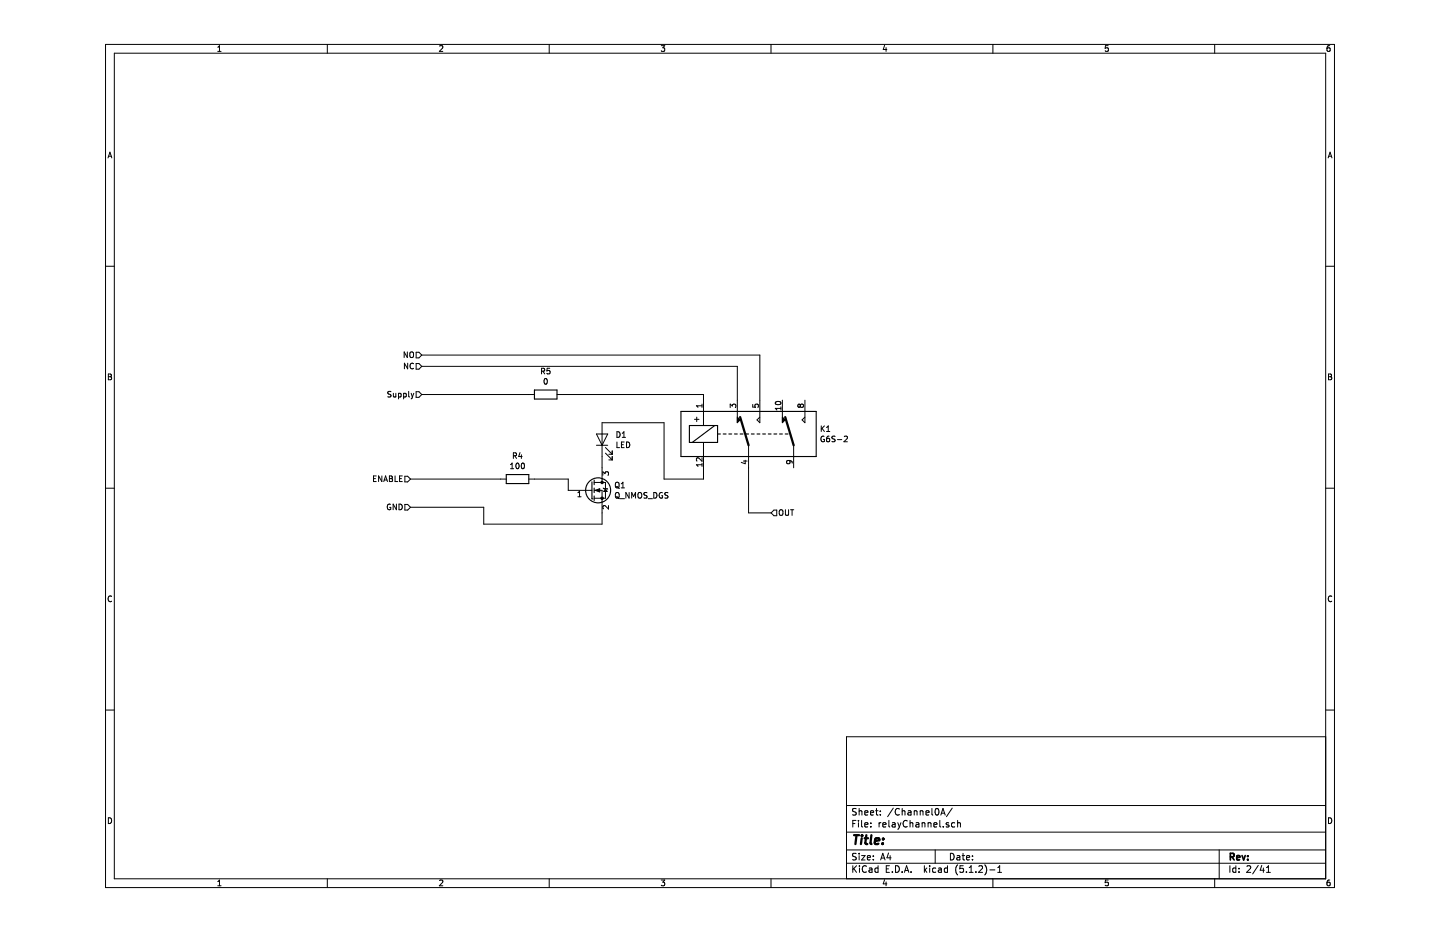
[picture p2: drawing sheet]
EESchema Schematic File Version 4
LIBS:relayBoard-cache
EELAYER 29 0
EELAYER END
$Descr A4 11693 8268
encoding utf-8
Sheet 23 41
Title ""
Date ""
Rev ""
Comp ""
Comment1 ""
Comment2 ""
Comment3 ""
Comment4 ""
$EndDescr
$Comp
L Device:Q_NMOS_GSD Q?
U 1 1
P 4700 4350
AR Path="/5CDA00EB/5CDB6FDA" Ref="Q?"  Part="1" 
AR Path="/5CDBA1F6/5CDB6FDA" Ref="Q1"  Part="1" 
AR Path="/5CDE1D0C/5CDB6FDA" Ref="Q?"  Part="1" 
AR Path="/5CDE1D8D/5CDB6FDA" Ref="Q?"  Part="1" 
AR Path="/5CDE1DAF/5CDB6FDA" Ref="Q?"  Part="1" 
AR Path="/5CDE23A1/5CDB6FDA" Ref="Q2"  Part="1" 
AR Path="/5CDE24B7/5CDB6FDA" Ref="Q3"  Part="1" 
AR Path="/5CDE2615/5CDB6FDA" Ref="Q4"  Part="1" 
AR Path="/5CDE27DF/5CDB6FDA" Ref="Q5"  Part="1" 
AR Path="/5CDE292B/5CDB6FDA" Ref="Q6"  Part="1" 
AR Path="/5CDE2A5F/5CDB6FDA" Ref="Q7"  Part="1" 
AR Path="/5CDE6089/5CDB6FDA" Ref="Q8"  Part="1" 
AR Path="/5CDE61E7/5CDB6FDA" Ref="Q9"  Part="1" 
AR Path="/5CDE62AF/5CDB6FDA" Ref="Q10"  Part="1" 
AR Path="/5CDE93BC/5CDB6FDA" Ref="Q?"  Part="1" 
AR Path="/5CDE93C3/5CDB6FDA" Ref="Q?"  Part="1" 
AR Path="/5CDE93CA/5CDB6FDA" Ref="Q?"  Part="1" 
AR Path="/5CDE93D1/5CDB6FDA" Ref="Q?"  Part="1" 
AR Path="/5CDE93D8/5CDB6FDA" Ref="Q?"  Part="1" 
AR Path="/5CDE93DF/5CDB6FDA" Ref="Q?"  Part="1" 
AR Path="/5CDE93E6/5CDB6FDA" Ref="Q?"  Part="1" 
AR Path="/5CDE93ED/5CDB6FDA" Ref="Q?"  Part="1" 
AR Path="/5CDE93F4/5CDB6FDA" Ref="Q?"  Part="1" 
AR Path="/5CDE93FB/5CDB6FDA" Ref="Q?"  Part="1" 
AR Path="/5CE05935/5CDB6FDA" Ref="Q11"  Part="1" 
AR Path="/5CE0593C/5CDB6FDA" Ref="Q12"  Part="1" 
AR Path="/5CE05943/5CDB6FDA" Ref="Q13"  Part="1" 
AR Path="/5CE0594A/5CDB6FDA" Ref="Q14"  Part="1" 
AR Path="/5CE05951/5CDB6FDA" Ref="Q15"  Part="1" 
AR Path="/5CE05958/5CDB6FDA" Ref="Q16"  Part="1" 
AR Path="/5CE0595F/5CDB6FDA" Ref="Q17"  Part="1" 
AR Path="/5CE0596C/5CDB6FDA" Ref="Q18"  Part="1" 
AR Path="/5CE05973/5CDB6FDA" Ref="Q19"  Part="1" 
AR Path="/5CE0597A/5CDB6FDA" Ref="Q20"  Part="1" 
AR Path="/5D253376/5CDB6FDA" Ref="Q21"  Part="1" 
AR Path="/5D25337D/5CDB6FDA" Ref="Q22"  Part="1" 
AR Path="/5D253384/5CDB6FDA" Ref="Q23"  Part="1" 
AR Path="/5D25338B/5CDB6FDA" Ref="Q24"  Part="1" 
AR Path="/5D253392/5CDB6FDA" Ref="Q25"  Part="1" 
AR Path="/5D253399/5CDB6FDA" Ref="Q26"  Part="1" 
AR Path="/5D2533A0/5CDB6FDA" Ref="Q27"  Part="1" 
AR Path="/5D2533AD/5CDB6FDA" Ref="Q28"  Part="1" 
AR Path="/5D2533B4/5CDB6FDA" Ref="Q29"  Part="1" 
AR Path="/5D2533BB/5CDB6FDA" Ref="Q30"  Part="1" 
AR Path="/5D25342A/5CDB6FDA" Ref="Q31"  Part="1" 
AR Path="/5D253431/5CDB6FDA" Ref="Q32"  Part="1" 
AR Path="/5D253438/5CDB6FDA" Ref="Q33"  Part="1" 
AR Path="/5D25343F/5CDB6FDA" Ref="Q34"  Part="1" 
AR Path="/5D253446/5CDB6FDA" Ref="Q35"  Part="1" 
AR Path="/5D25344D/5CDB6FDA" Ref="Q36"  Part="1" 
AR Path="/5D253454/5CDB6FDA" Ref="Q37"  Part="1" 
AR Path="/5D253461/5CDB6FDA" Ref="Q38"  Part="1" 
AR Path="/5D253468/5CDB6FDA" Ref="Q39"  Part="1" 
AR Path="/5D25346F/5CDB6FDA" Ref="Q40"  Part="1" 
AR Path="/5D372175/5CDB6FDA" Ref="Q?"  Part="1" 
AR Path="/5D3B661F/5CDB6FDA" Ref="Q?"  Part="1" 
AR Path="/5D3B6627/5CDB6FDA" Ref="Q?"  Part="1" 
AR Path="/5D3FA0BB/5CDB6FDA" Ref="Q?"  Part="1" 
AR Path="/5D3FA0C3/5CDB6FDA" Ref="Q?"  Part="1" 
AR Path="/5D43DD17/5CDB6FDA" Ref="Q?"  Part="1" 
AR Path="/5D43DD1F/5CDB6FDA" Ref="Q?"  Part="1" 
AR Path="/5D481869/5CDB6FDA" Ref="Q?"  Part="1" 
AR Path="/5D481871/5CDB6FDA" Ref="Q?"  Part="1" 
F 0 "Q32" H 4906 4396 50  0000 L CNN
F 1 "Q_NMOS_DGS" H 4906 4305 50  0000 L CNN
F 2 "Package_TO_SOT_SMD:SOT-23" H 4900 4450 50  0001 C CNN
F 3 "~" H 4700 4350 50  0001 C CNN
	1    4700 4350
	1    0    0    -1  
$EndComp
$Comp
L Device:R R?
U 1 1
P 4300 3500
AR Path="/5CDA00EB/5CDB82D6" Ref="R?"  Part="1" 
AR Path="/5CDBA1F6/5CDB82D6" Ref="R5"  Part="1" 
AR Path="/5CDE1D0C/5CDB82D6" Ref="R?"  Part="1" 
AR Path="/5CDE1D8D/5CDB82D6" Ref="R?"  Part="1" 
AR Path="/5CDE1DAF/5CDB82D6" Ref="R?"  Part="1" 
AR Path="/5CDE23A1/5CDB82D6" Ref="R7"  Part="1" 
AR Path="/5CDE24B7/5CDB82D6" Ref="R9"  Part="1" 
AR Path="/5CDE2615/5CDB82D6" Ref="R11"  Part="1" 
AR Path="/5CDE27DF/5CDB82D6" Ref="R13"  Part="1" 
AR Path="/5CDE292B/5CDB82D6" Ref="R15"  Part="1" 
AR Path="/5CDE2A5F/5CDB82D6" Ref="R17"  Part="1" 
AR Path="/5CDE6089/5CDB82D6" Ref="R19"  Part="1" 
AR Path="/5CDE61E7/5CDB82D6" Ref="R21"  Part="1" 
AR Path="/5CDE62AF/5CDB82D6" Ref="R23"  Part="1" 
AR Path="/5CDE93BC/5CDB82D6" Ref="R?"  Part="1" 
AR Path="/5CDE93C3/5CDB82D6" Ref="R?"  Part="1" 
AR Path="/5CDE93CA/5CDB82D6" Ref="R?"  Part="1" 
AR Path="/5CDE93D1/5CDB82D6" Ref="R?"  Part="1" 
AR Path="/5CDE93D8/5CDB82D6" Ref="R?"  Part="1" 
AR Path="/5CDE93DF/5CDB82D6" Ref="R?"  Part="1" 
AR Path="/5CDE93E6/5CDB82D6" Ref="R?"  Part="1" 
AR Path="/5CDE93ED/5CDB82D6" Ref="R?"  Part="1" 
AR Path="/5CDE93F4/5CDB82D6" Ref="R?"  Part="1" 
AR Path="/5CDE93FB/5CDB82D6" Ref="R?"  Part="1" 
AR Path="/5CE05935/5CDB82D6" Ref="R25"  Part="1" 
AR Path="/5CE0593C/5CDB82D6" Ref="R27"  Part="1" 
AR Path="/5CE05943/5CDB82D6" Ref="R29"  Part="1" 
AR Path="/5CE0594A/5CDB82D6" Ref="R31"  Part="1" 
AR Path="/5CE05951/5CDB82D6" Ref="R33"  Part="1" 
AR Path="/5CE05958/5CDB82D6" Ref="R35"  Part="1" 
AR Path="/5CE0595F/5CDB82D6" Ref="R37"  Part="1" 
AR Path="/5CE0596C/5CDB82D6" Ref="R39"  Part="1" 
AR Path="/5CE05973/5CDB82D6" Ref="R41"  Part="1" 
AR Path="/5CE0597A/5CDB82D6" Ref="R43"  Part="1" 
AR Path="/5D253376/5CDB82D6" Ref="R45"  Part="1" 
AR Path="/5D25337D/5CDB82D6" Ref="R47"  Part="1" 
AR Path="/5D253384/5CDB82D6" Ref="R49"  Part="1" 
AR Path="/5D25338B/5CDB82D6" Ref="R51"  Part="1" 
AR Path="/5D253392/5CDB82D6" Ref="R53"  Part="1" 
AR Path="/5D253399/5CDB82D6" Ref="R55"  Part="1" 
AR Path="/5D2533A0/5CDB82D6" Ref="R57"  Part="1" 
AR Path="/5D2533AD/5CDB82D6" Ref="R59"  Part="1" 
AR Path="/5D2533B4/5CDB82D6" Ref="R61"  Part="1" 
AR Path="/5D2533BB/5CDB82D6" Ref="R63"  Part="1" 
AR Path="/5D25342A/5CDB82D6" Ref="R65"  Part="1" 
AR Path="/5D253431/5CDB82D6" Ref="R67"  Part="1" 
AR Path="/5D253438/5CDB82D6" Ref="R69"  Part="1" 
AR Path="/5D25343F/5CDB82D6" Ref="R71"  Part="1" 
AR Path="/5D253446/5CDB82D6" Ref="R73"  Part="1" 
AR Path="/5D25344D/5CDB82D6" Ref="R75"  Part="1" 
AR Path="/5D253454/5CDB82D6" Ref="R77"  Part="1" 
AR Path="/5D253461/5CDB82D6" Ref="R79"  Part="1" 
AR Path="/5D253468/5CDB82D6" Ref="R81"  Part="1" 
AR Path="/5D25346F/5CDB82D6" Ref="R83"  Part="1" 
AR Path="/5D372175/5CDB82D6" Ref="R?"  Part="1" 
AR Path="/5D3B661F/5CDB82D6" Ref="R?"  Part="1" 
AR Path="/5D3B6627/5CDB82D6" Ref="R?"  Part="1" 
AR Path="/5D3FA0BB/5CDB82D6" Ref="R?"  Part="1" 
AR Path="/5D3FA0C3/5CDB82D6" Ref="R?"  Part="1" 
AR Path="/5D43DD17/5CDB82D6" Ref="R?"  Part="1" 
AR Path="/5D43DD1F/5CDB82D6" Ref="R?"  Part="1" 
AR Path="/5D481869/5CDB82D6" Ref="R?"  Part="1" 
AR Path="/5D481871/5CDB82D6" Ref="R?"  Part="1" 
F 0 "R67" V 4093 3500 50  0000 C CNN
F 1 "0" V 4184 3500 50  0000 C CNN
F 2 "Resistor_SMD:R_0603_1608Metric" V 4230 3500 50  0001 C CNN
F 3 "~" H 4300 3500 50  0001 C CNN
	1    4300 3500
	0    1    1    0   
$EndComp
Text HLabel 3200 3500 0    50   Input ~ 0
Supply
Text HLabel 3200 3150 0    50   Input ~ 0
NO
Text HLabel 6300 4550 2    50   Input ~ 0
OUT
Text HLabel 3100 4500 0    50   Input ~ 0
GND
Text HLabel 3100 4250 0    50   Input ~ 0
ENABLE
$Comp
L Device:R R?
U 1 1
P 4050 4250
AR Path="/5CDA00EB/5CDB9938" Ref="R?"  Part="1" 
AR Path="/5CDBA1F6/5CDB9938" Ref="R4"  Part="1" 
AR Path="/5CDE1D0C/5CDB9938" Ref="R?"  Part="1" 
AR Path="/5CDE1D8D/5CDB9938" Ref="R?"  Part="1" 
AR Path="/5CDE1DAF/5CDB9938" Ref="R?"  Part="1" 
AR Path="/5CDE23A1/5CDB9938" Ref="R6"  Part="1" 
AR Path="/5CDE24B7/5CDB9938" Ref="R8"  Part="1" 
AR Path="/5CDE2615/5CDB9938" Ref="R10"  Part="1" 
AR Path="/5CDE27DF/5CDB9938" Ref="R12"  Part="1" 
AR Path="/5CDE292B/5CDB9938" Ref="R14"  Part="1" 
AR Path="/5CDE2A5F/5CDB9938" Ref="R16"  Part="1" 
AR Path="/5CDE6089/5CDB9938" Ref="R18"  Part="1" 
AR Path="/5CDE61E7/5CDB9938" Ref="R20"  Part="1" 
AR Path="/5CDE62AF/5CDB9938" Ref="R22"  Part="1" 
AR Path="/5CDE93BC/5CDB9938" Ref="R?"  Part="1" 
AR Path="/5CDE93C3/5CDB9938" Ref="R?"  Part="1" 
AR Path="/5CDE93CA/5CDB9938" Ref="R?"  Part="1" 
AR Path="/5CDE93D1/5CDB9938" Ref="R?"  Part="1" 
AR Path="/5CDE93D8/5CDB9938" Ref="R?"  Part="1" 
AR Path="/5CDE93DF/5CDB9938" Ref="R?"  Part="1" 
AR Path="/5CDE93E6/5CDB9938" Ref="R?"  Part="1" 
AR Path="/5CDE93ED/5CDB9938" Ref="R?"  Part="1" 
AR Path="/5CDE93F4/5CDB9938" Ref="R?"  Part="1" 
AR Path="/5CDE93FB/5CDB9938" Ref="R?"  Part="1" 
AR Path="/5CE05935/5CDB9938" Ref="R24"  Part="1" 
AR Path="/5CE0593C/5CDB9938" Ref="R26"  Part="1" 
AR Path="/5CE05943/5CDB9938" Ref="R28"  Part="1" 
AR Path="/5CE0594A/5CDB9938" Ref="R30"  Part="1" 
AR Path="/5CE05951/5CDB9938" Ref="R32"  Part="1" 
AR Path="/5CE05958/5CDB9938" Ref="R34"  Part="1" 
AR Path="/5CE0595F/5CDB9938" Ref="R36"  Part="1" 
AR Path="/5CE0596C/5CDB9938" Ref="R38"  Part="1" 
AR Path="/5CE05973/5CDB9938" Ref="R40"  Part="1" 
AR Path="/5CE0597A/5CDB9938" Ref="R42"  Part="1" 
AR Path="/5D253376/5CDB9938" Ref="R44"  Part="1" 
AR Path="/5D25337D/5CDB9938" Ref="R46"  Part="1" 
AR Path="/5D253384/5CDB9938" Ref="R48"  Part="1" 
AR Path="/5D25338B/5CDB9938" Ref="R50"  Part="1" 
AR Path="/5D253392/5CDB9938" Ref="R52"  Part="1" 
AR Path="/5D253399/5CDB9938" Ref="R54"  Part="1" 
AR Path="/5D2533A0/5CDB9938" Ref="R56"  Part="1" 
AR Path="/5D2533AD/5CDB9938" Ref="R58"  Part="1" 
AR Path="/5D2533B4/5CDB9938" Ref="R60"  Part="1" 
AR Path="/5D2533BB/5CDB9938" Ref="R62"  Part="1" 
AR Path="/5D25342A/5CDB9938" Ref="R64"  Part="1" 
AR Path="/5D253431/5CDB9938" Ref="R66"  Part="1" 
AR Path="/5D253438/5CDB9938" Ref="R68"  Part="1" 
AR Path="/5D25343F/5CDB9938" Ref="R70"  Part="1" 
AR Path="/5D253446/5CDB9938" Ref="R72"  Part="1" 
AR Path="/5D25344D/5CDB9938" Ref="R74"  Part="1" 
AR Path="/5D253454/5CDB9938" Ref="R76"  Part="1" 
AR Path="/5D253461/5CDB9938" Ref="R78"  Part="1" 
AR Path="/5D253468/5CDB9938" Ref="R80"  Part="1" 
AR Path="/5D25346F/5CDB9938" Ref="R82"  Part="1" 
AR Path="/5D372175/5CDB9938" Ref="R?"  Part="1" 
AR Path="/5D3B661F/5CDB9938" Ref="R?"  Part="1" 
AR Path="/5D3B6627/5CDB9938" Ref="R?"  Part="1" 
AR Path="/5D3FA0BB/5CDB9938" Ref="R?"  Part="1" 
AR Path="/5D3FA0C3/5CDB9938" Ref="R?"  Part="1" 
AR Path="/5D43DD17/5CDB9938" Ref="R?"  Part="1" 
AR Path="/5D43DD1F/5CDB9938" Ref="R?"  Part="1" 
AR Path="/5D481869/5CDB9938" Ref="R?"  Part="1" 
AR Path="/5D481871/5CDB9938" Ref="R?"  Part="1" 
F 0 "R66" V 3843 4250 50  0000 C CNN
F 1 "100" V 3934 4250 50  0000 C CNN
F 2 "Resistor_SMD:R_0603_1608Metric" V 3980 4250 50  0001 C CNN
F 3 "~" H 4050 4250 50  0001 C CNN
	1    4050 4250
	0    1    1    0   
$EndComp
Wire Wire Line
	3100 4250 3900 4250
Wire Wire Line
	3200 3500 4150 3500
$Comp
L Device:LED D11
U 1 1
P 4800 3900
AR Path="/5CE05935/5CDF8FE2" Ref="D11"  Part="1" 
AR Path="/5CE05943/5CDF8FE2" Ref="D13"  Part="1" 
AR Path="/5CE0597A/5CDF8FE2" Ref="D20"  Part="1" 
AR Path="/5CE0596C/5CDF8FE2" Ref="D18"  Part="1" 
AR Path="/5CDBA1F6/5CDF8FE2" Ref="D1"  Part="1" 
AR Path="/5CDE23A1/5CDF8FE2" Ref="D2"  Part="1" 
AR Path="/5CDE24B7/5CDF8FE2" Ref="D3"  Part="1" 
AR Path="/5CDE2615/5CDF8FE2" Ref="D4"  Part="1" 
AR Path="/5CDE27DF/5CDF8FE2" Ref="D5"  Part="1" 
AR Path="/5CDE292B/5CDF8FE2" Ref="D6"  Part="1" 
AR Path="/5CDE2A5F/5CDF8FE2" Ref="D7"  Part="1" 
AR Path="/5CDE6089/5CDF8FE2" Ref="D8"  Part="1" 
AR Path="/5CDE61E7/5CDF8FE2" Ref="D9"  Part="1" 
AR Path="/5CDE62AF/5CDF8FE2" Ref="D10"  Part="1" 
AR Path="/5CE0593C/5CDF8FE2" Ref="D12"  Part="1" 
AR Path="/5CE0594A/5CDF8FE2" Ref="D14"  Part="1" 
AR Path="/5CE05951/5CDF8FE2" Ref="D15"  Part="1" 
AR Path="/5CE05958/5CDF8FE2" Ref="D16"  Part="1" 
AR Path="/5CE0595F/5CDF8FE2" Ref="D17"  Part="1" 
AR Path="/5CE05973/5CDF8FE2" Ref="D19"  Part="1" 
AR Path="/5D253376/5CDF8FE2" Ref="D21"  Part="1" 
AR Path="/5D25337D/5CDF8FE2" Ref="D22"  Part="1" 
AR Path="/5D253384/5CDF8FE2" Ref="D23"  Part="1" 
AR Path="/5D25338B/5CDF8FE2" Ref="D24"  Part="1" 
AR Path="/5D253392/5CDF8FE2" Ref="D25"  Part="1" 
AR Path="/5D253399/5CDF8FE2" Ref="D26"  Part="1" 
AR Path="/5D2533A0/5CDF8FE2" Ref="D27"  Part="1" 
AR Path="/5D2533AD/5CDF8FE2" Ref="D28"  Part="1" 
AR Path="/5D2533B4/5CDF8FE2" Ref="D29"  Part="1" 
AR Path="/5D2533BB/5CDF8FE2" Ref="D30"  Part="1" 
AR Path="/5D25342A/5CDF8FE2" Ref="D31"  Part="1" 
AR Path="/5D253431/5CDF8FE2" Ref="D32"  Part="1" 
AR Path="/5D253438/5CDF8FE2" Ref="D33"  Part="1" 
AR Path="/5D25343F/5CDF8FE2" Ref="D34"  Part="1" 
AR Path="/5D253446/5CDF8FE2" Ref="D35"  Part="1" 
AR Path="/5D25344D/5CDF8FE2" Ref="D36"  Part="1" 
AR Path="/5D253454/5CDF8FE2" Ref="D37"  Part="1" 
AR Path="/5D253461/5CDF8FE2" Ref="D38"  Part="1" 
AR Path="/5D253468/5CDF8FE2" Ref="D39"  Part="1" 
AR Path="/5D25346F/5CDF8FE2" Ref="D40"  Part="1" 
AR Path="/5D372175/5CDF8FE2" Ref="D?"  Part="1" 
AR Path="/5D3B661F/5CDF8FE2" Ref="D?"  Part="1" 
AR Path="/5D3B6627/5CDF8FE2" Ref="D?"  Part="1" 
AR Path="/5D3FA0BB/5CDF8FE2" Ref="D?"  Part="1" 
AR Path="/5D3FA0C3/5CDF8FE2" Ref="D?"  Part="1" 
AR Path="/5D43DD17/5CDF8FE2" Ref="D?"  Part="1" 
AR Path="/5D43DD1F/5CDF8FE2" Ref="D?"  Part="1" 
AR Path="/5D481869/5CDF8FE2" Ref="D?"  Part="1" 
AR Path="/5D481871/5CDF8FE2" Ref="D?"  Part="1" 
F 0 "D32" V 4839 3783 50  0000 R CNN
F 1 "LED" V 4748 3783 50  0000 R CNN
F 2 "Resistor_SMD:R_0805_2012Metric" H 4800 3900 50  0001 C CNN
F 3 "~" H 4800 3900 50  0001 C CNN
	1    4800 3900
	0    -1   -1   0   
$EndComp
Wire Wire Line
	4500 4250 4500 4350
Wire Wire Line
	4200 4250 4500 4250
Wire Wire Line
	4800 4050 4800 4150
Wire Wire Line
	3100 4500 3750 4500
Wire Wire Line
	3750 4500 3750 4650
Wire Wire Line
	3750 4650 4800 4650
Wire Wire Line
	4800 4650 4800 4550
$Comp
L Relay:G6S-2 K11
U 1 1
P 6100 3850
AR Path="/5CE05935/5CDFE5C3" Ref="K11"  Part="1" 
AR Path="/5CE05943/5CDFE5C3" Ref="K13"  Part="1" 
AR Path="/5CE0597A/5CDFE5C3" Ref="K20"  Part="1" 
AR Path="/5CE0596C/5CDFE5C3" Ref="K18"  Part="1" 
AR Path="/5CDBA1F6/5CDFE5C3" Ref="K1"  Part="1" 
AR Path="/5CDE23A1/5CDFE5C3" Ref="K2"  Part="1" 
AR Path="/5CDE24B7/5CDFE5C3" Ref="K3"  Part="1" 
AR Path="/5CDE2615/5CDFE5C3" Ref="K4"  Part="1" 
AR Path="/5CDE27DF/5CDFE5C3" Ref="K5"  Part="1" 
AR Path="/5CDE292B/5CDFE5C3" Ref="K6"  Part="1" 
AR Path="/5CDE2A5F/5CDFE5C3" Ref="K7"  Part="1" 
AR Path="/5CDE6089/5CDFE5C3" Ref="K8"  Part="1" 
AR Path="/5CDE61E7/5CDFE5C3" Ref="K9"  Part="1" 
AR Path="/5CDE62AF/5CDFE5C3" Ref="K10"  Part="1" 
AR Path="/5CE0593C/5CDFE5C3" Ref="K12"  Part="1" 
AR Path="/5CE0594A/5CDFE5C3" Ref="K14"  Part="1" 
AR Path="/5CE05951/5CDFE5C3" Ref="K15"  Part="1" 
AR Path="/5CE05958/5CDFE5C3" Ref="K16"  Part="1" 
AR Path="/5CE0595F/5CDFE5C3" Ref="K17"  Part="1" 
AR Path="/5CE05973/5CDFE5C3" Ref="K19"  Part="1" 
AR Path="/5D253376/5CDFE5C3" Ref="K21"  Part="1" 
AR Path="/5D25337D/5CDFE5C3" Ref="K22"  Part="1" 
AR Path="/5D253384/5CDFE5C3" Ref="K23"  Part="1" 
AR Path="/5D25338B/5CDFE5C3" Ref="K24"  Part="1" 
AR Path="/5D253392/5CDFE5C3" Ref="K25"  Part="1" 
AR Path="/5D253399/5CDFE5C3" Ref="K26"  Part="1" 
AR Path="/5D2533A0/5CDFE5C3" Ref="K27"  Part="1" 
AR Path="/5D2533AD/5CDFE5C3" Ref="K28"  Part="1" 
AR Path="/5D2533B4/5CDFE5C3" Ref="K29"  Part="1" 
AR Path="/5D2533BB/5CDFE5C3" Ref="K30"  Part="1" 
AR Path="/5D25342A/5CDFE5C3" Ref="K31"  Part="1" 
AR Path="/5D253431/5CDFE5C3" Ref="K32"  Part="1" 
AR Path="/5D253438/5CDFE5C3" Ref="K33"  Part="1" 
AR Path="/5D25343F/5CDFE5C3" Ref="K34"  Part="1" 
AR Path="/5D253446/5CDFE5C3" Ref="K35"  Part="1" 
AR Path="/5D25344D/5CDFE5C3" Ref="K36"  Part="1" 
AR Path="/5D253454/5CDFE5C3" Ref="K37"  Part="1" 
AR Path="/5D253461/5CDFE5C3" Ref="K38"  Part="1" 
AR Path="/5D253468/5CDFE5C3" Ref="K39"  Part="1" 
AR Path="/5D25346F/5CDFE5C3" Ref="K40"  Part="1" 
AR Path="/5D372175/5CDFE5C3" Ref="K?"  Part="1" 
AR Path="/5D3B661F/5CDFE5C3" Ref="K?"  Part="1" 
AR Path="/5D3B6627/5CDFE5C3" Ref="K?"  Part="1" 
AR Path="/5D3FA0BB/5CDFE5C3" Ref="K?"  Part="1" 
AR Path="/5D3FA0C3/5CDFE5C3" Ref="K?"  Part="1" 
AR Path="/5D43DD17/5CDFE5C3" Ref="K?"  Part="1" 
AR Path="/5D43DD1F/5CDFE5C3" Ref="K?"  Part="1" 
AR Path="/5D481869/5CDFE5C3" Ref="K?"  Part="1" 
AR Path="/5D481871/5CDFE5C3" Ref="K?"  Part="1" 
F 0 "K32" H 6730 3896 50  0000 L CNN
F 1 "G6S-2" H 6730 3805 50  0000 L CNN
F 2 "Relay_SMD:Relay_DPDT_Omron_G6SK-2G" H 6750 3800 50  0001 L CNN
F 3 "http://omronfs.omron.com/en_US/ecb/products/pdf/en-g6s.pdf" H 5900 3850 50  0001 C CNN
	1    6100 3850
	1    0    0    -1  
$EndComp
Wire Wire Line
	5700 3500 5700 3550
Wire Wire Line
	4450 3500 5700 3500
Wire Wire Line
	4800 3750 5350 3750
Wire Wire Line
	5350 3750 5350 4250
Wire Wire Line
	5350 4250 5700 4250
Wire Wire Line
	5700 4250 5700 4150
Wire Wire Line
	6100 4150 6100 4550
Wire Wire Line
	6100 4550 6300 4550
Wire Wire Line
	6200 3150 6200 3550
Wire Wire Line
	3200 3150 6200 3150
Wire Wire Line
	6000 3550 6000 3250
Wire Wire Line
	6000 3250 3200 3250
Text HLabel 3200 3250 0    50   Input ~ 0
NC
$EndSCHEMATC
